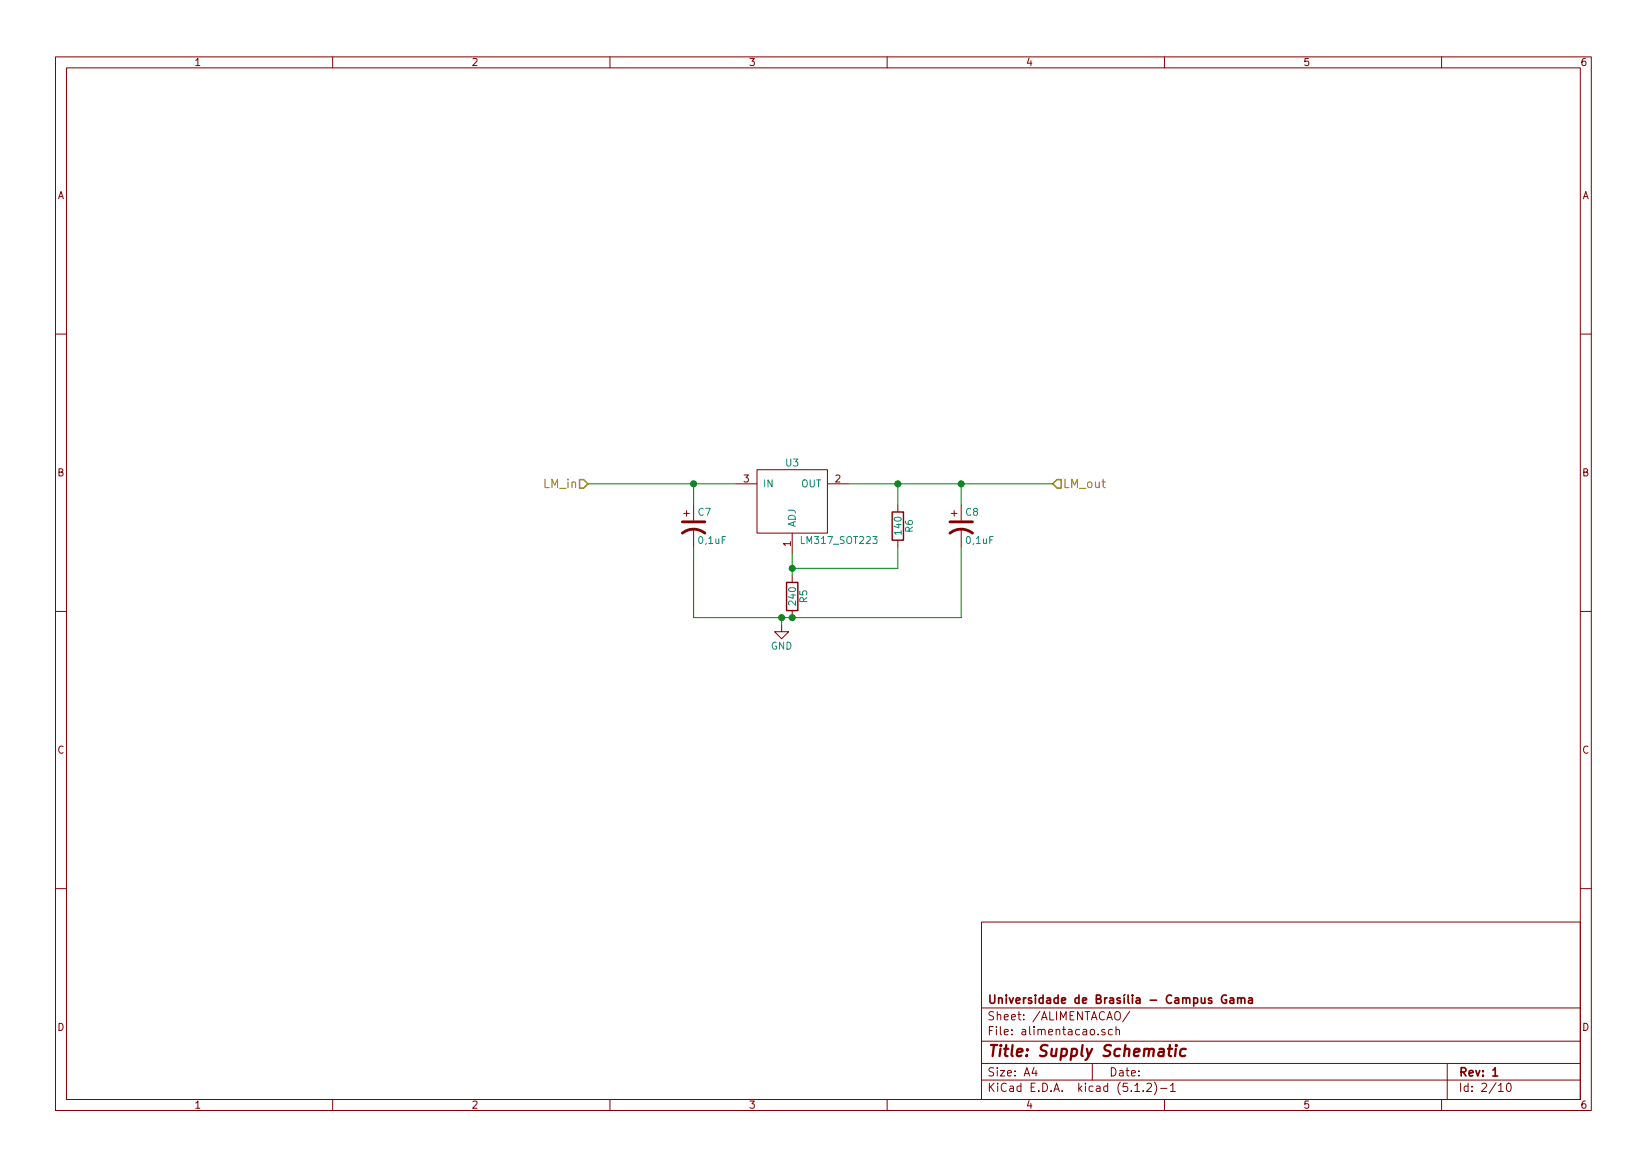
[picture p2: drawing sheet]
EESchema Schematic File Version 4
LIBS:pcb_v1-cache
EELAYER 29 0
EELAYER END
$Descr A4 11693 8268
encoding utf-8
Sheet 2 10
Title "Supply Schematic"
Date ""
Rev "1"
Comp "Universidade de Brasília - Campus Gama"
Comment1 ""
Comment2 ""
Comment3 ""
Comment4 ""
$EndDescr
$Comp
L regul:LM317_SOT223 U3
U 1 1
P 5625 3575
F 0 "U3" H 5625 3875 50  0000 C CNN
F 1 "LM317_SOT223" H 5675 3325 50  0000 L CNN
F 2 "TO_SOT_Packages_SMD:SOT-223-3_TabPin2" H 5625 3575 50  0001 C CNN
F 3 "https://www.digikey.com/product-detail/en/texas-instruments/LM317DCYR/296-12602-1-ND/443738" H 5625 3575 50  0001 C CNN
	1    5625 3575
	1    0    0    -1  
$EndComp
$Comp
L Device:R R5
U 1 1
P 5625 4225
F 0 "R5" V 5705 4225 50  0000 C CNN
F 1 "240" V 5625 4225 50  0000 C CNN
F 2 "Resistors_SMD:R_1206" V 5555 4225 50  0001 C CNN
F 3 "https://www.digikey.com/product-detail/en/panasonic-electronic-components/ERA-8AEB241V/P240BCCT-ND/3069680" H 5625 4225 50  0001 C CNN
	1    5625 4225
	1    0    0    -1  
$EndComp
$Comp
L Device:R R6
U 1 1
P 6375 3725
F 0 "R6" V 6455 3725 50  0000 C CNN
F 1 "140" V 6375 3725 50  0000 C CNN
F 2 "Resistors_SMD:R_1206" V 6305 3725 50  0001 C CNN
F 3 "https://www.digikey.com/product-detail/en/stackpole-electronics-inc/RMCF1206FT140R/RMCF1206FT140RCT-ND/2418574" H 6375 3725 50  0001 C CNN
	1    6375 3725
	1    0    0    -1  
$EndComp
$Comp
L Device:CP1 C7
U 1 1
P 4925 3725
F 0 "C7" H 4950 3825 50  0000 L CNN
F 1 "0,1uF" H 4950 3625 50  0000 L CNN
F 2 "Capacitors_SMD:C_1206" H 4925 3725 50  0001 C CNN
F 3 "https://www.digikey.com/product-detail/en/avx-corporation/TAJA104K035RNJ/478-2368-2-ND/678452" H 4925 3725 50  0001 C CNN
	1    4925 3725
	1    0    0    -1  
$EndComp
$Comp
L Device:CP1 C8
U 1 1
P 6825 3725
F 0 "C8" H 6850 3825 50  0000 L CNN
F 1 "0,1uF" H 6850 3625 50  0000 L CNN
F 2 "Capacitors_SMD:C_1206" H 6825 3725 50  0001 C CNN
F 3 "https://www.digikey.com/product-detail/en/avx-corporation/TAJA104K035RNJ/478-2368-2-ND/678452" H 6825 3725 50  0001 C CNN
	1    6825 3725
	1    0    0    -1  
$EndComp
Wire Wire Line
	4175 3425 4925 3425
Wire Wire Line
	4925 3425 4925 3575
Wire Wire Line
	5625 3925 5625 4025
Wire Wire Line
	4925 4375 5550 4375
Wire Wire Line
	4925 4375 4925 3875
Wire Wire Line
	6025 3425 6375 3425
Wire Wire Line
	6375 3425 6375 3575
Wire Wire Line
	6375 3875 6375 4025
Wire Wire Line
	6375 4025 5625 4025
Connection ~ 5625 4025
Wire Wire Line
	6825 3425 6825 3575
Connection ~ 6375 3425
Wire Wire Line
	6825 4375 6825 3875
Connection ~ 5625 4375
$Comp
L power:GND #PWR04
U 1 1
P 5550 4425
F 0 "#PWR04" H 5550 4175 50  0001 C CNN
F 1 "GND" H 5550 4275 50  0000 C CNN
F 2 "" H 5550 4425 50  0001 C CNN
F 3 "" H 5550 4425 50  0001 C CNN
	1    5550 4425
	1    0    0    -1  
$EndComp
Connection ~ 4925 3425
Connection ~ 6825 3425
Text HLabel 4175 3425 0    60   Input ~ 0
LM_in
Text HLabel 7475 3425 2    60   Input ~ 0
LM_out
Wire Wire Line
	5550 4425 5550 4375
Connection ~ 5550 4375
Wire Wire Line
	5625 4025 5625 4075
Wire Wire Line
	6375 3425 6825 3425
Wire Wire Line
	5625 4375 6825 4375
Wire Wire Line
	4925 3425 5225 3425
Wire Wire Line
	6825 3425 7475 3425
Wire Wire Line
	5550 4375 5625 4375
$EndSCHEMATC
